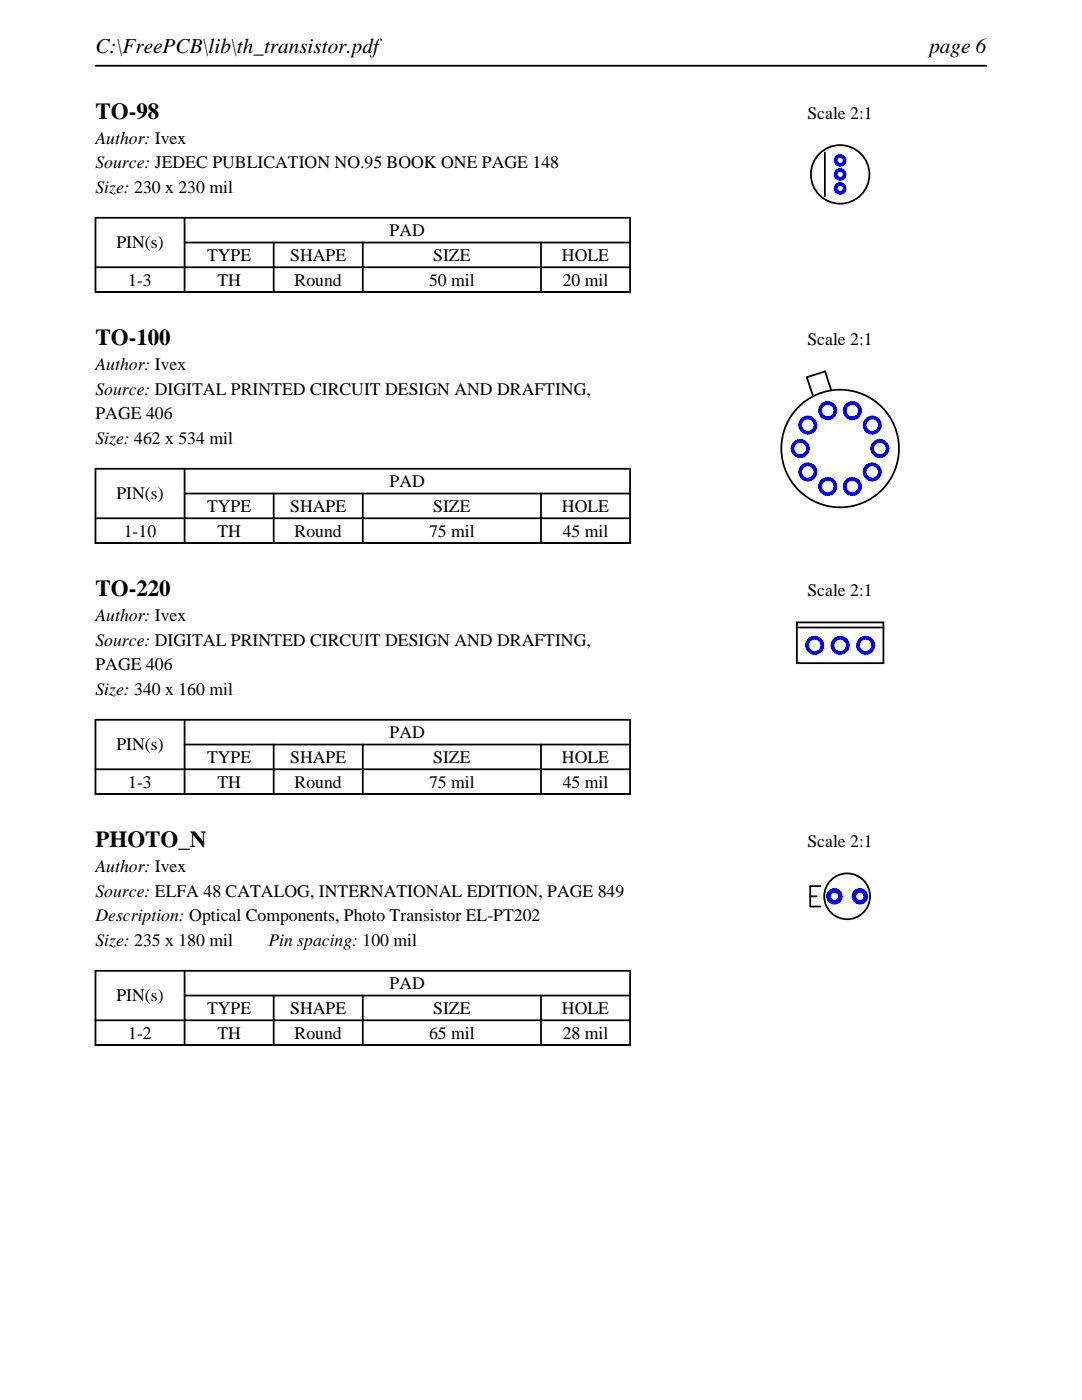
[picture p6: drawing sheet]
<svg xmlns="http://www.w3.org/2000/svg" width="216mm" height="279mm" viewBox="0 0 216 279" stroke-linecap="round" stroke-linejoin="round" font-family="sans-serif">
<path d="M19 13.1h177.8M19 43.5h106.7v14.8h-106.7zM19 53.3h106.7M36.8 48.4h88.9M36.8 43.5v14.8M54.6 48.4v9.9M72.4 48.4v9.9M107.9 48.4v9.9" fill="none" stroke="#000" stroke-width=".35"/>
<g fill="none" stroke="#000" stroke-width=".36">
<path d="M164.6 30.4v8.8z"/>
<circle cx="167.6" cy="34.8" r="5.8"/>
</g>
<g fill="#00f">
<path d="M166.4 32a1.27 1.27 0 0 0 2.5 0 1.27 1.27 0 0 0-2.5 0zM167.1 32a.51 .51 0 0 1 1 0 .51 .51 0 0 1-1 0z"/>
<path d="M166.4 34.8a1.27 1.27 0 0 0 2.5 0 1.27 1.27 0 0 0-2.5 0zM167.1 34.8a.51 .51 0 0 1 1 0 .51 .51 0 0 1-1 0z"/>
<path d="M166.4 37.6a1.27 1.27 0 0 0 2.5 0 1.27 1.27 0 0 0-2.5 0zM167.1 37.6a.51 .51 0 0 1 1 0 .51 .51 0 0 1-1 0z"/>
</g>
<path d="M19 93.6h106.7v14.8h-106.7zM36.8 98.5h88.9M36.8 93.6v14.8M54.6 98.5v9.9M72.4 98.5v9.9M107.9 98.5v9.9M19 103.4h106.7" fill="none" stroke="#000" stroke-width=".35"/>
<g fill="none" stroke="#000" stroke-width=".36">
<path d="M161 75.3l1.2 3.6zM161 75.3l3.6-1.2zM164.6 74.1l1.2 3.6z"/>
<circle cx="167.6" cy="89.5" r="11.7"/>
</g>
<g fill="#00f">
<path d="M159.3 84.8a1.91 1.91 0 0 0 3.8 0 1.91 1.91 0 0 0-3.8 0zM160 84.8a1.15 1.15 0 0 1 2.3 0 1.15 1.15 0 0 1-2.3 0z"/>
<path d="M157.8 89.5a1.91 1.91 0 0 0 3.8 0 1.91 1.91 0 0 0-3.8 0zM158.5 89.5a1.15 1.15 0 0 1 2.3 0 1.15 1.15 0 0 1-2.3 0z"/>
<path d="M159.3 94.2a1.91 1.91 0 0 0 3.8 0 1.91 1.91 0 0 0-3.8 0zM160 94.2a1.15 1.15 0 0 1 2.3 0 1.15 1.15 0 0 1-2.3 0z"/>
<path d="M163.2 97.1a1.95 1.95 0 0 0 3.9 0 1.95 1.95 0 0 0-3.9 0zM164 97.1a1.15 1.15 0 0 1 2.3 0 1.15 1.15 0 0 1-2.3 0z"/>
<path d="M168.2 97.1a1.91 1.91 0 0 0 3.8 0 1.91 1.91 0 0 0-3.8 0zM168.9 97.1a1.15 1.15 0 0 1 2.3 0 1.15 1.15 0 0 1-2.3 0z"/>
<path d="M172.1 94.2a1.91 1.91 0 0 0 3.8 0 1.91 1.91 0 0 0-3.8 0zM172.9 94.2a1.15 1.15 0 0 1 2.3 0 1.15 1.15 0 0 1-2.3 0z"/>
<path d="M173.7 89.5a1.91 1.91 0 0 0 3.8 0 1.91 1.91 0 0 0-3.8 0zM174.4 89.5a1.15 1.15 0 0 1 2.3 0 1.15 1.15 0 0 1-2.3 0z"/>
<path d="M172.1 84.8a1.91 1.91 0 0 0 3.8 0 1.91 1.91 0 0 0-3.8 0zM172.9 84.8a1.15 1.15 0 0 1 2.3 0 1.15 1.15 0 0 1-2.3 0z"/>
<path d="M168.2 81.9a1.91 1.91 0 0 0 3.8 0 1.91 1.91 0 0 0-3.8 0zM168.9 81.9a1.15 1.15 0 0 1 2.3 0 1.15 1.15 0 0 1-2.3 0z"/>
<path d="M163.2 81.9a1.95 1.95 0 0 0 3.9 0 1.95 1.95 0 0 0-3.9 0zM164 81.9a1.15 1.15 0 0 1 2.3 0 1.15 1.15 0 0 1-2.3 0z"/>
</g>
<path d="M19 143.7h106.7v14.8h-106.7zM19 153.5h106.7M36.8 148.6h88.9M36.8 143.7v14.8M54.6 148.6v9.9M72.4 148.6v9.9M107.9 148.6v9.9" fill="none" stroke="#000" stroke-width=".35"/>
<path d="M159 124.2h17.3v8.1h-17.3zM159 125.2h17.3z" fill="none" stroke="#000" stroke-width=".36"/>
<g fill="#00f">
<path d="M160.7 128.8a1.91 1.91 0 0 0 3.8 0 1.91 1.91 0 0 0-3.8 0zM161.4 128.8a1.15 1.15 0 0 1 2.3 0 1.15 1.15 0 0 1-2.3 0z"/>
<path d="M165.7 128.8a1.91 1.91 0 0 0 3.8 0 1.91 1.91 0 0 0-3.8 0zM166.5 128.8a1.15 1.15 0 0 1 2.3 0 1.15 1.15 0 0 1-2.3 0z"/>
<path d="M170.8 128.8a1.91 1.91 0 0 0 3.8 0 1.91 1.91 0 0 0-3.8 0zM171.6 128.8a1.15 1.15 0 0 1 2.3 0 1.15 1.15 0 0 1-2.3 0z"/>
</g>
<path d="M19 193.7h106.7v14.9h-106.7zM36.8 198.7h88.9M36.8 193.7v14.9M54.6 198.7v9.9M72.4 198.7v9.9M107.9 198.7v9.9M19 203.6h106.7" fill="none" stroke="#000" stroke-width=".35"/>
<g fill="none" stroke="#000" stroke-width=".36">
<path d="M161.7 176.8v4.1zM161.7 176.8h2zM161.7 178.9h1.2zM161.7 180.9h2z"/>
<circle cx="169" cy="178.9" r="4.6"/>
</g>
<g fill="#00f">
<path d="M164.8 178.9a1.65 1.65 0 0 0 3.3 0 1.65 1.65 0 0 0-3.3 0zM165.8 178.9a.71 .71 0 0 1 1.4 0 .71 .71 0 0 1-1.4 0z"/>
<path d="M169.9 178.9a1.65 1.65 0 0 0 3.3 0 1.65 1.65 0 0 0-3.3 0zM170.9 178.9a.71 .71 0 0 1 1.4 0 .71 .71 0 0 1-1.4 0z"/>
</g>
<g font-size="4.6">
<text x="19" y="23.7">TO-98</text>
<text x="19" y="68.9">TO-100</text>
<text x="19" y="119">TO-220</text>
<text x="19" y="169.1">PHOTO_N</text>
</g>
<g font-size="4.2">
<text x="19" y="10.6">C:\FreePCB\lib\th_transistor.pdf</text>
<text x="185.4" y="10.6">page 6</text>
</g>
<g font-size="3.5">
<text x="161.1" y="23.7">Scale 2:1</text>
<text x="19" y="28.6">Author: Ivex</text>
<text x="19" y="33.6">Source: JEDEC PUBLICATION NO.95 BOOK ONE PAGE 148</text>
<text x="19" y="38.5">Size: 230 x 230 mil</text>
<text x="77.8" y="47.1">PAD</text>
<text x="23.2" y="49.6">PIN(s)</text>
<text x="41.3" y="52.1">TYPE</text>
<text x="57.9" y="52.1">SHAPE</text>
<text x="86.4" y="52.1">SIZE</text>
<text x="112.1" y="52.1">HOLE</text>
<text x="25.6" y="57">1-3</text>
<text x="43.4" y="57">TH</text>
<text x="58.8" y="57">Round</text>
<text x="85.6" y="57">50 mil</text>
<text x="112.3" y="57">20 mil</text>
<text x="161.1" y="68.9">Scale 2:1</text>
<text x="19" y="73.8">Author: Ivex</text>
<text x="19" y="78.7">Source: DIGITAL PRINTED CIRCUIT DESIGN AND DRAFTING,</text>
<text x="19" y="83.7">PAGE 406</text>
<text x="19" y="88.6">Size: 462 x 534 mil</text>
<text x="23.2" y="99.7">PIN(s)</text>
<text x="77.8" y="97.2">PAD</text>
<text x="24.7" y="107.1">1-10</text>
<text x="41.3" y="102.2">TYPE</text>
<text x="43.4" y="107.1">TH</text>
<text x="57.9" y="102.2">SHAPE</text>
<text x="58.8" y="107.1">Round</text>
<text x="85.6" y="107.1">75 mil</text>
<text x="86.4" y="102.2">SIZE</text>
<text x="112.1" y="102.2">HOLE</text>
<text x="112.3" y="107.1">45 mil</text>
<text x="161.1" y="119">Scale 2:1</text>
<text x="19" y="123.9">Author: Ivex</text>
<text x="19" y="128.8">Source: DIGITAL PRINTED CIRCUIT DESIGN AND DRAFTING,</text>
<text x="19" y="133.8">PAGE 406</text>
<text x="19" y="138.7">Size: 340 x 160 mil</text>
<text x="23.2" y="149.8">PIN(s)</text>
<text x="77.8" y="147.3">PAD</text>
<text x="41.3" y="152.3">TYPE</text>
<text x="57.9" y="152.3">SHAPE</text>
<text x="86.4" y="152.3">SIZE</text>
<text x="112.1" y="152.3">HOLE</text>
<text x="25.6" y="157.2">1-3</text>
<text x="43.4" y="157.2">TH</text>
<text x="58.8" y="157.2">Round</text>
<text x="85.6" y="157.2">75 mil</text>
<text x="112.3" y="157.2">45 mil</text>
<text x="19" y="174">Author: Ivex</text>
<text x="161.1" y="169.1">Scale 2:1</text>
<text x="19" y="178.9">Source: ELFA 48 CATALOG, INTERNATIONAL EDITION, PAGE 849</text>
<text x="19" y="183.9">Description: Optical Components, Photo Transistor EL-PT202</text>
<text x="19" y="188.8">Size: 235 x 180 mil</text>
<text x="53.5" y="188.8">Pin spacing: 100 mil</text>
<text x="77.8" y="197.4">PAD</text>
<text x="23.2" y="199.9">PIN(s)</text>
<text x="41.3" y="202.4">TYPE</text>
<text x="57.9" y="202.4">SHAPE</text>
<text x="86.4" y="202.4">SIZE</text>
<text x="112.1" y="202.4">HOLE</text>
<text x="25.6" y="207.3">1-2</text>
<text x="43.4" y="207.3">TH</text>
<text x="58.8" y="207.3">Round</text>
<text x="85.6" y="207.3">65 mil</text>
<text x="112.3" y="207.3">28 mil</text>
</g>
</svg>
